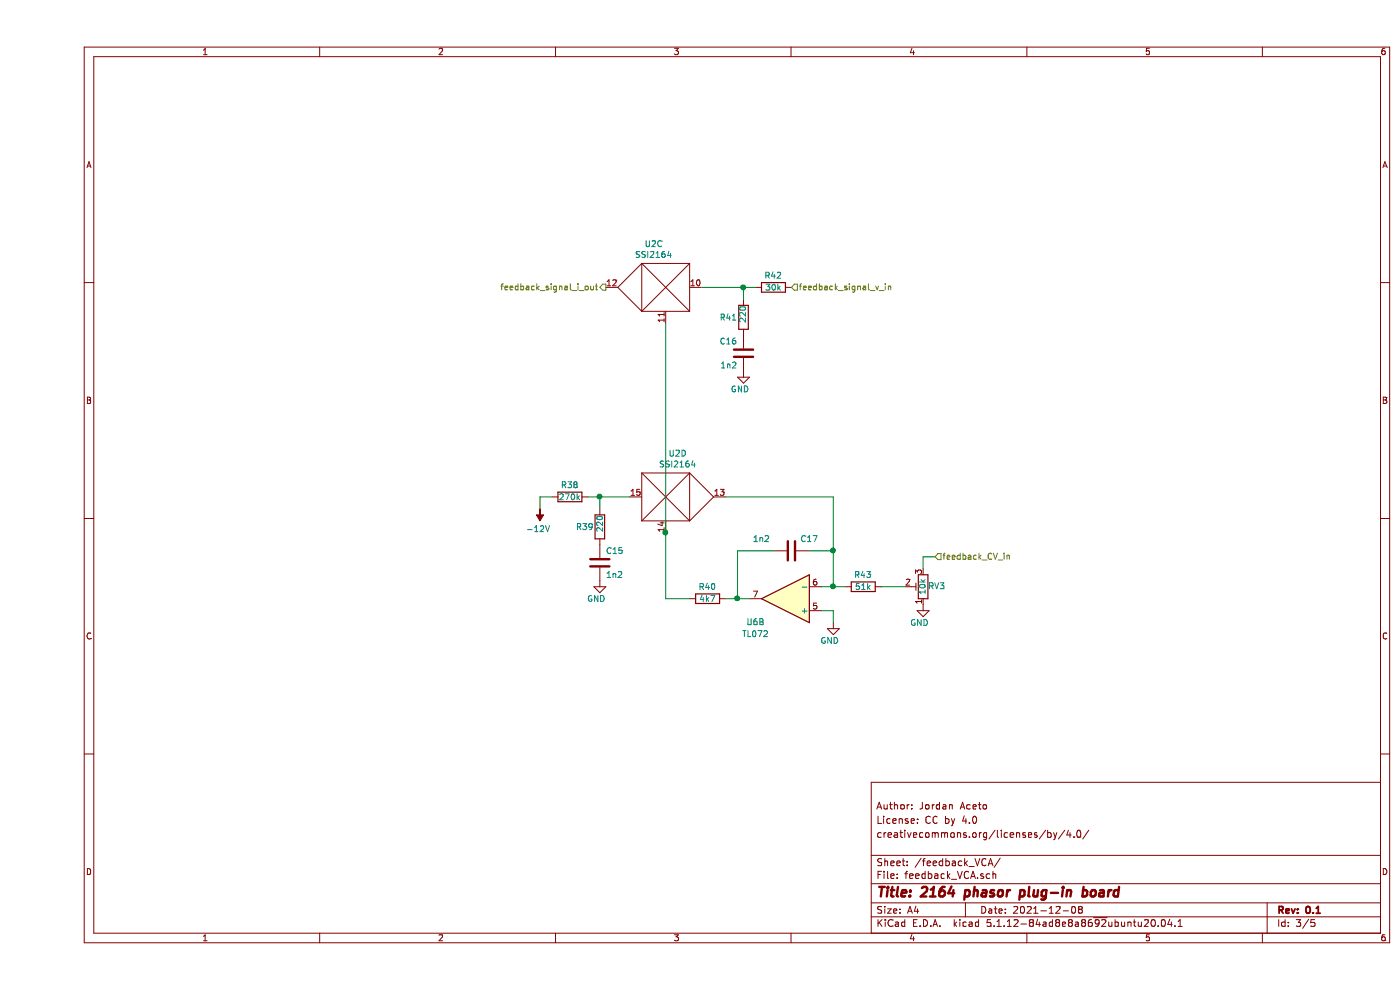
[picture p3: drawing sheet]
EESchema Schematic File Version 4
EELAYER 30 0
EELAYER END
$Descr A4 11693 8268
encoding utf-8
Sheet 3 5
Title "2164 phasor plug-in board"
Date "2021-12-08"
Rev "0.1"
Comp ""
Comment1 "creativecommons.org/licenses/by/4.0/"
Comment2 "License: CC by 4.0"
Comment3 "Author: Jordan Aceto"
Comment4 ""
$EndDescr
$Comp
L Device:R R?
U 1 1
P 6900 4900
AR Path="/5F7D455F" Ref="R?"  Part="1" 
AR Path="/5F7CDE5C/5F7D455F" Ref="R43"  Part="1" 
F 0 "R43" V 6800 4900 50  0000 C CNN
F 1 "51k" V 6900 4900 50  0000 C CNN
F 2 "Resistor_SMD:R_0603_1608Metric" V 6830 4900 50  0001 C CNN
F 3 "~" H 6900 4900 50  0001 C CNN
	1    6900 4900
	0    -1   1    0   
$EndComp
$Comp
L Device:R R?
U 1 1
P 5600 5000
AR Path="/5F7D4565" Ref="R?"  Part="1" 
AR Path="/5F7CDE5C/5F7D4565" Ref="R40"  Part="1" 
F 0 "R40" V 5500 5000 50  0000 C CNN
F 1 "4k7" V 5600 5000 50  0000 C CNN
F 2 "Resistor_SMD:R_0603_1608Metric" V 5530 5000 50  0001 C CNN
F 3 "~" H 5600 5000 50  0001 C CNN
	1    5600 5000
	0    -1   1    0   
$EndComp
$Comp
L Device:R R?
U 1 1
P 4450 4150
AR Path="/5F7D456B" Ref="R?"  Part="1" 
AR Path="/5F7CDE5C/5F7D456B" Ref="R38"  Part="1" 
F 0 "R38" V 4350 4150 50  0000 C CNN
F 1 "270k" V 4450 4150 50  0000 C CNN
F 2 "Resistor_SMD:R_0603_1608Metric" V 4380 4150 50  0001 C CNN
F 3 "~" H 4450 4150 50  0001 C CNN
	1    4450 4150
	0    -1   1    0   
$EndComp
$Comp
L Device:R R?
U 1 1
P 5900 2650
AR Path="/5F7D4571" Ref="R?"  Part="1" 
AR Path="/5F7CDE5C/5F7D4571" Ref="R41"  Part="1" 
F 0 "R41" H 5950 2650 50  0000 L CNN
F 1 "220" V 5900 2600 50  0000 L CNN
F 2 "Resistor_SMD:R_0603_1608Metric" V 5830 2650 50  0001 C CNN
F 3 "~" H 5900 2650 50  0001 C CNN
	1    5900 2650
	-1   0    0    -1  
$EndComp
$Comp
L Device:C C?
U 1 1
P 5900 2950
AR Path="/5F7D4577" Ref="C?"  Part="1" 
AR Path="/5F7CDE5C/5F7D4577" Ref="C16"  Part="1" 
F 0 "C16" H 5950 3050 50  0000 L CNN
F 1 "1n2" H 5950 2850 50  0000 L CNN
F 2 "Capacitor_SMD:C_0603_1608Metric" H 5938 2800 50  0001 C CNN
F 3 "~" H 5900 2950 50  0001 C CNN
	1    5900 2950
	-1   0    0    -1  
$EndComp
$Comp
L Device:C C?
U 1 1
P 6300 4600
AR Path="/5F7D457F" Ref="C?"  Part="1" 
AR Path="/5F7CDE5C/5F7D457F" Ref="C17"  Part="1" 
F 0 "C17" V 6200 4450 50  0000 C CNN
F 1 "1n2" V 6200 4850 50  0000 C CNN
F 2 "Capacitor_SMD:C_0603_1608Metric" H 6338 4450 50  0001 C CNN
F 3 "~" H 6300 4600 50  0001 C CNN
	1    6300 4600
	0    -1   1    0   
$EndComp
Wire Wire Line
	5900 2500 5900 2400
$Comp
L Device:R R?
U 1 1
P 4700 4400
AR Path="/5F7D4593" Ref="R?"  Part="1" 
AR Path="/5F7CDE5C/5F7D4593" Ref="R39"  Part="1" 
F 0 "R39" H 4500 4400 50  0000 L CNN
F 1 "220" V 4700 4350 50  0000 L CNN
F 2 "Resistor_SMD:R_0603_1608Metric" V 4630 4400 50  0001 C CNN
F 3 "~" H 4700 4400 50  0001 C CNN
	1    4700 4400
	1    0    0    -1  
$EndComp
$Comp
L Device:C C?
U 1 1
P 4700 4700
AR Path="/5F7D4599" Ref="C?"  Part="1" 
AR Path="/5F7CDE5C/5F7D4599" Ref="C15"  Part="1" 
F 0 "C15" H 4750 4800 50  0000 L CNN
F 1 "1n2" H 4750 4600 50  0000 L CNN
F 2 "Capacitor_SMD:C_0603_1608Metric" H 4738 4550 50  0001 C CNN
F 3 "~" H 4700 4700 50  0001 C CNN
	1    4700 4700
	1    0    0    -1  
$EndComp
Wire Wire Line
	4700 4250 4700 4150
Wire Wire Line
	4700 4150 4950 4150
Wire Wire Line
	4600 4150 4700 4150
Connection ~ 4700 4150
Wire Wire Line
	6650 5100 6550 5100
Wire Wire Line
	6650 5100 6650 5200
Wire Wire Line
	6550 4900 6650 4900
Wire Wire Line
	6650 4900 6650 4600
Wire Wire Line
	6650 4600 6450 4600
Wire Wire Line
	6150 4600 5850 4600
Wire Wire Line
	5850 4600 5850 5000
Wire Wire Line
	5850 5000 5950 5000
Wire Wire Line
	5850 5000 5750 5000
Connection ~ 5850 5000
Wire Wire Line
	5450 5000 5250 5000
Wire Wire Line
	6650 4600 6650 4150
Wire Wire Line
	6650 4150 5750 4150
Connection ~ 6650 4600
Wire Wire Line
	6650 4900 6750 4900
Connection ~ 6650 4900
Connection ~ 5900 2400
Wire Wire Line
	4200 4150 4200 4250
Wire Wire Line
	4200 4150 4300 4150
Wire Wire Line
	5900 2400 6000 2400
$Comp
L Device:R R?
U 1 1
P 6150 2400
AR Path="/5F7D45B9" Ref="R?"  Part="1" 
AR Path="/5F7CDE5C/5F7D45B9" Ref="R42"  Part="1" 
F 0 "R42" V 6050 2400 50  0000 C CNN
F 1 "30k" V 6150 2400 50  0000 C CNN
F 2 "Resistor_SMD:R_0603_1608Metric" V 6080 2400 50  0001 C CNN
F 3 "~" H 6150 2400 50  0001 C CNN
	1    6150 2400
	0    -1   1    0   
$EndComp
$Comp
L Device:R_POT_TRIM RV?
U 1 1
P 7400 4900
AR Path="/5F7D45BF" Ref="RV?"  Part="1" 
AR Path="/5F7CDE5C/5F7D45BF" Ref="RV3"  Part="1" 
F 0 "RV3" H 7285 4900 50  0000 C CNN
F 1 "10k" V 7400 4900 50  0000 C CNN
F 2 "Potentiometer_THT:Potentiometer_Bourns_3296W_Vertical" H 7400 4900 50  0001 C CNN
F 3 "~" H 7400 4900 50  0001 C CNN
	1    7400 4900
	-1   0    0    1   
$EndComp
$Comp
L power:-12V #PWR?
U 1 1
P 4200 4250
AR Path="/5F7D45C5" Ref="#PWR?"  Part="1" 
AR Path="/5F7CDE5C/5F7D45C5" Ref="#PWR0117"  Part="1" 
F 0 "#PWR0117" H 4200 4350 50  0001 C CNN
F 1 "-12V" H 4215 4423 50  0000 C CNN
F 2 "" H 4200 4250 50  0001 C CNN
F 3 "" H 4200 4250 50  0001 C CNN
	1    4200 4250
	-1   0    0    1   
$EndComp
$Comp
L power:GND #PWR?
U 1 1
P 4700 4850
AR Path="/5F7D45D1" Ref="#PWR?"  Part="1" 
AR Path="/5F7CDE5C/5F7D45D1" Ref="#PWR0118"  Part="1" 
F 0 "#PWR0118" H 4700 4600 50  0001 C CNN
F 1 "GND" H 4750 4700 50  0000 R CNN
F 2 "" H 4700 4850 50  0001 C CNN
F 3 "" H 4700 4850 50  0001 C CNN
	1    4700 4850
	1    0    0    -1  
$EndComp
$Comp
L power:GND #PWR?
U 1 1
P 6650 5200
AR Path="/5F7D45D7" Ref="#PWR?"  Part="1" 
AR Path="/5F7CDE5C/5F7D45D7" Ref="#PWR0119"  Part="1" 
F 0 "#PWR0119" H 6650 4950 50  0001 C CNN
F 1 "GND" H 6700 5050 50  0000 R CNN
F 2 "" H 6650 5200 50  0001 C CNN
F 3 "" H 6650 5200 50  0001 C CNN
	1    6650 5200
	1    0    0    -1  
$EndComp
$Comp
L power:GND #PWR?
U 1 1
P 5900 3100
AR Path="/5F7D45DD" Ref="#PWR?"  Part="1" 
AR Path="/5F7CDE5C/5F7D45DD" Ref="#PWR0120"  Part="1" 
F 0 "#PWR0120" H 5900 2850 50  0001 C CNN
F 1 "GND" H 5950 2950 50  0000 R CNN
F 2 "" H 5900 3100 50  0001 C CNN
F 3 "" H 5900 3100 50  0001 C CNN
	1    5900 3100
	1    0    0    -1  
$EndComp
$Comp
L Amplifier_Operational:TL072 U?
U 2 1
P 6250 5000
AR Path="/5F7D45E3" Ref="U?"  Part="2" 
AR Path="/5F7CDE5C/5F7D45E3" Ref="U6"  Part="2" 
F 0 "U6" H 6500 5200 50  0000 C CNN
F 1 "TL072" H 6500 5300 50  0000 C CNN
F 2 "Package_SO:SOIC-8_3.9x4.9mm_P1.27mm" H 6250 5000 50  0001 C CNN
F 3 "http://www.ti.com/lit/ds/symlink/tl071.pdf" H 6250 5000 50  0001 C CNN
	2    6250 5000
	-1   0    0    1   
$EndComp
Wire Wire Line
	5250 2700 5250 4450
$Comp
L SSM2164_phasor_parts:SSM2164 U2
U 3 1
P 5250 2400
F 0 "U2" H 5350 2765 50  0000 C CNN
F 1 "SSI2164" H 5350 2674 50  0000 C CNN
F 2 "Package_SO:SOIC-16_3.9x9.9mm_P1.27mm" H 5350 2600 50  0001 C CNN
F 3 "" H 5350 2600 50  0001 C CNN
	3    5250 2400
	-1   0    0    -1  
$EndComp
Wire Wire Line
	5550 2400 5900 2400
$Comp
L SSM2164_phasor_parts:SSM2164 U2
U 4 1
P 5250 4150
F 0 "U2" H 5350 4515 50  0000 C CNN
F 1 "SSI2164" H 5350 4424 50  0000 C CNN
F 2 "Package_SO:SOIC-16_3.9x9.9mm_P1.27mm" H 5350 4350 50  0001 C CNN
F 3 "" H 5350 4350 50  0001 C CNN
	4    5250 4150
	1    0    0    -1  
$EndComp
Connection ~ 5250 4450
Wire Wire Line
	5250 4450 5250 5000
Text HLabel 6300 2400 2    50   Input ~ 0
feedback_signal_v_in
Text HLabel 4750 2400 0    50   Output ~ 0
feedback_signal_i_out
Text HLabel 7500 4650 2    50   Input ~ 0
feedback_CV_in
Wire Wire Line
	7500 4650 7400 4650
Wire Wire Line
	7050 4900 7250 4900
Wire Wire Line
	7400 4750 7400 4650
$Comp
L power:GND #PWR?
U 1 1
P 7400 5050
AR Path="/5F9CC966" Ref="#PWR?"  Part="1" 
AR Path="/5F7CDE5C/5F9CC966" Ref="#PWR04"  Part="1" 
F 0 "#PWR04" H 7400 4800 50  0001 C CNN
F 1 "GND" H 7450 4900 50  0000 R CNN
F 2 "" H 7400 5050 50  0001 C CNN
F 3 "" H 7400 5050 50  0001 C CNN
	1    7400 5050
	1    0    0    -1  
$EndComp
$EndSCHEMATC
